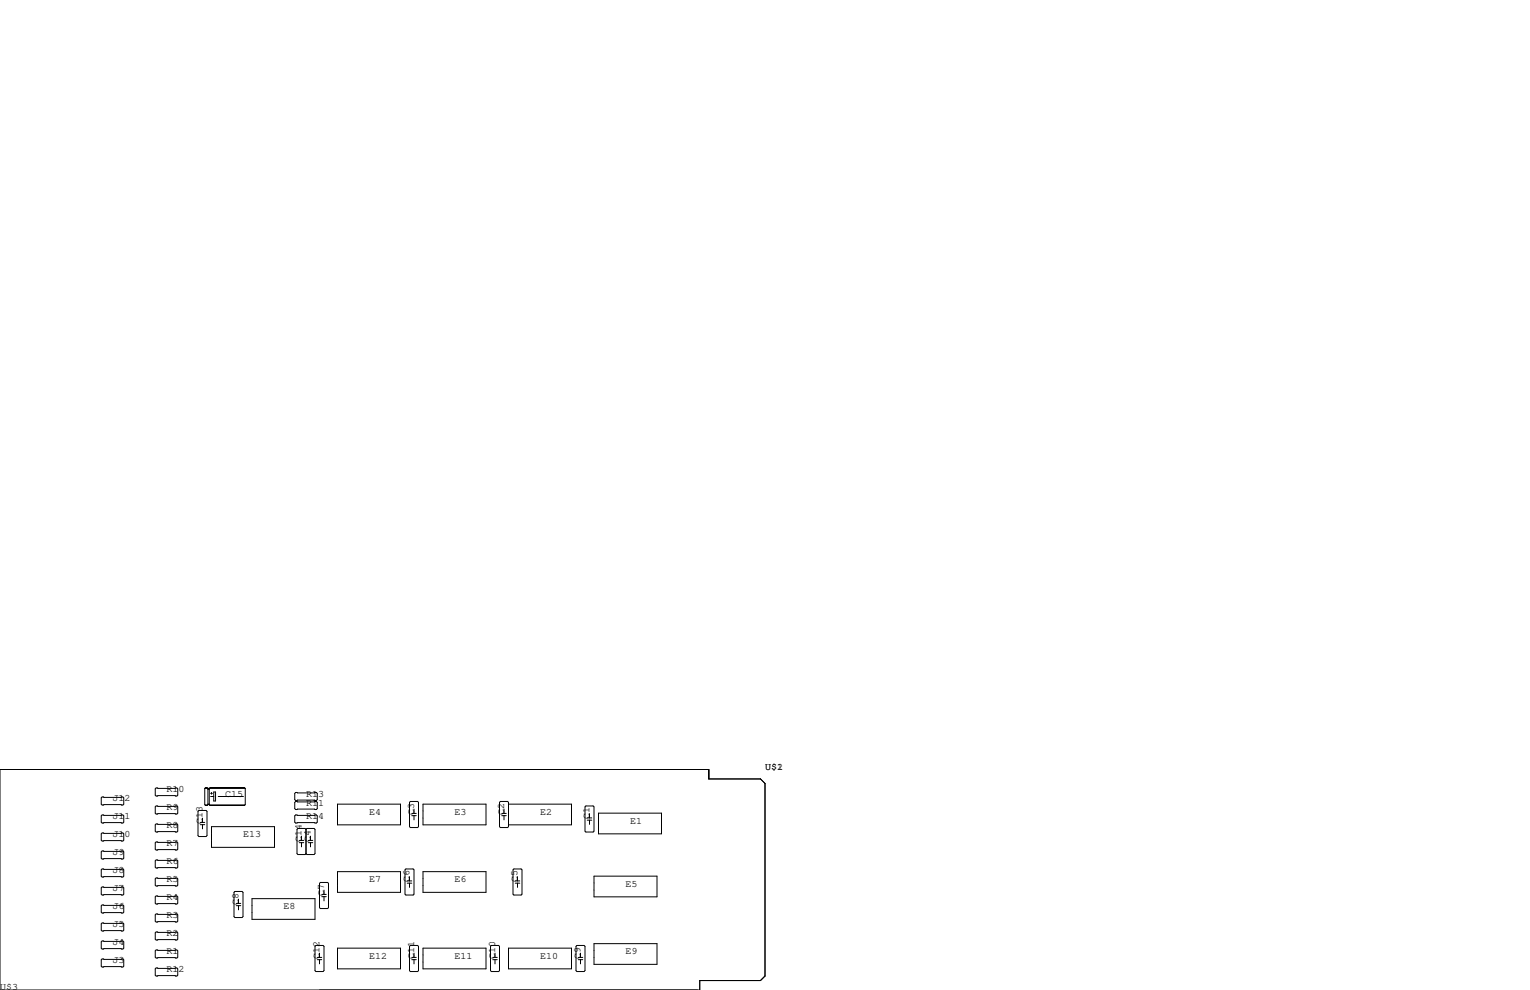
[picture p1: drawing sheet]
<svg xmlns="http://www.w3.org/2000/svg" width="432mm" height="279mm" viewBox="0 0 432 279" stroke-linecap="round" stroke-linejoin="round" font-family="sans-serif">
<g fill="none" stroke="#000" stroke-width=".28">
<path d="M0 217.2h200v2.6h14.6l1.3 1.3v54.4l-1.3 1.2h-17.1v2.7h-197.5zM28.8 224.9h5.9l.2 .3v1.7l-.2 .3h-5.9l-.2-.3v-1.7zM28.8 235.1h5.9l.2 .2v1.8l-.2 .3h-5.9l-.2-.3v-1.8zM28.8 230h5.9l.2 .3v1.7l-.2 .3h-5.9l-.2-.3v-1.7zM44.1 227.5h5.8l.3 .2v1.8l-.3 .2h-5.8l-.3-.2v-1.8zM44.1 232.5h5.8l.3 .3v1.8l-.3 .2h-5.8l-.3-.2v-1.8zM44.1 222.4h5.8l.3 .2v1.8l-.3 .3h-5.8l-.3-.3v-1.8zM44.1 237.6h5.8l.3 .3v1.7l-.3 .3h-5.8l-.3-.3v-1.7zM56.1 228.7h2.1l.2 .3v6.8l-.2 .3h-2.1l-.2-.3v-6.8zM56.5 232.1h1.3M56.5 232.7h1.3M57.2 230.9v1.2"/>
<path d="M57.2 232.7v1.2M57.8 222.5v4.6l.2 .2M57.8 222.5l.2-.3h.4l.3 .3v4.6M57.8 222.5h11.4M57.9 227.2h.6M58 222.4h.4M58.4 227.3h-.4M58.7 222.8h.4M58.7 227.1l-.3 .2h-.4M58.7 227h.4M58.7 226.9h.4M58.8 222.6h.1"/>
<path d="M59.1 227.1l.2 .2M59.2 227.2h9.9M59.3 222.4h9.7M59.4 224.8h.9M59.4 223.9h.5M59.7 223.6v.6M59.7 233.3h17.8v5.8h-17.8zM60.3 223.5h.5v2.6h-.5zM61.6 224.8h7.1M69 227.3h-9.7M69.2 222.5l-.2-.3h-9.7l-.2 .3v4.6M69.2 222.5v4.6l-.2 .2h-9.7"/>
<path d="M83.4 226.2h5.9l.2 .2v1.8l-.2 .3h-5.9l-.2-.3v-1.8zM83.4 223.6h5.9l.2 .3v1.8l-.2 .2h-5.9l-.2-.2v-1.8zM83.4 230h5.9l.2 .3v1.7l-.2 .3h-5.9l-.2-.3v-1.7zM84.5 237.2h1.2M84.5 237.8h1.2M85.1 236v1.2M85.1 237.8v1.2M86.4 234.1l-.3-.3h-2l-.3 .3v6.8l.3 .3h2l.3-.3M86.4 234.1l.2-.3h2l.3 .3v6.8l-.3 .3h-2l-.2-.3M86.4 234.1v6.8M87 237.2h1.3M87 237.8h1.3"/>
<path d="M87.6 236v1.2M87.6 237.8v1.2M95.3 226.9h17.7v5.9h-17.7zM115.8 226.2h2.1l.2 .2v6.9l-.2 .3h-2.1l-.2-.3v-6.9zM116.2 229.6h1.3M116.2 230.2h1.3M116.8 228.3v1.3M116.8 230.2v1.2M119.4 226.9h17.8v5.9h-17.8zM141.2 226.2h2.1l.2 .2v6.9l-.2 .3h-2.1l-.2-.3v-6.9zM141.6 229.6h1.3M141.6 230.2h1.3"/>
<path d="M142.2 228.3v1.3M142.2 230.2v1.2M143.5 226.9h17.8v5.9h-17.8M165.1 227.7l.3-.2h2l.2 .2v6.9l-.2 .2h-2l-.3-.2zM165.7 230.8h1.3M165.7 231.5h1.3M166.4 229.6v1.2M166.4 231.5v1.2M168.9 229.5h17.8v5.8h-17.8zM28.8 245.2h5.9l.2 .3v1.8l-.2 .2h-5.9l-.2-.2v-1.8zM28.8 250.3h5.9l.2 .3v1.7l-.2 .3h-5.9l-.2-.3v-1.7zM28.8 240.2h5.9l.2 .2v1.8l-.2 .2h-5.9l-.2-.2v-1.8z"/>
<path d="M28.8 255.4h5.9l.2 .3v1.7l-.2 .3h-5.9l-.2-.3v-1.7zM43.8 248l.3-.2h5.8l.3 .2v1.8l-.3 .3h-5.8l-.3-.3zM43.8 253.1l.3-.2h5.8l.3 .2v1.8l-.3 .2h-5.8l-.3-.2zM43.8 258.2l.3-.3h5.8l.3 .3v1.8l-.3 .2h-5.8l-.3-.2zM44.1 242.7h5.8l.3 .3v1.7l-.3 .3h-5.8l-.3-.3v-1.7zM66 251.8l.3-.2h2l.3 .2v6.9l-.3 .3h-2l-.3-.3zM66.7 255h1.2M66.7 255.6h1.2M67.3 253.7v1.3M67.3 255.6v1.2M71.1 253.6h17.8v5.9h-17.8zM90.2 249.3l.2-.3h2.1l.2 .3v6.9l-.2 .2h-2.1l-.2-.2z"/>
<path d="M90.8 252.4h1.3M90.8 253.1h1.3M91.4 251.2v1.2M91.4 253.1v1.2M95.3 246h17.7v5.8h-17.7zM114.3 245.5l.3-.3h2l.2 .3v6.8l-.2 .3h-2l-.3-.3zM114.9 248.6h1.3M114.9 249.3h1.3M115.6 247.4v1.2M115.6 249.3v1.1M119.4 246h17.8v5.8h-17.8zM144.8 245.5l.2-.3h2.1l.2 .3v6.8l-.2 .3h-2.1l-.2-.3z"/>
<path d="M145.4 248.6h1.3M145.4 249.3h1.3M146.1 247.4v1.2M146.1 249.3v1.1M167.6 247.3h17.8v5.8h-17.8zM28.8 270.6h5.9l.2 .3v1.8l-.2 .2h-5.9l-.2-.2v-1.8zM28.8 260.5h5.9l.2 .2v1.8l-.2 .3h-5.9l-.2-.3v-1.8zM28.8 265.6h5.9l.2 .2v1.8l-.2 .2h-5.9l-.2-.2v-1.8zM43.8 273.4l.3-.2h5.8l.3 .2v1.8l-.3 .3h-5.8l-.3-.3zM43.8 263.3l.3-.3h5.8l.3 .3v1.7l-.3 .3h-5.8l-.3-.3zM43.8 268.4l.3-.3h5.8l.3 .3v1.7l-.3 .3h-5.8l-.3-.3zM88.9 267.1l.3-.3h2l.2 .3v6.8l-.2 .3h-2l-.3-.3z"/>
<path d="M89.5 270.2h1.3M89.5 270.8h1.3M90.2 269v1.2M90.2 270.8v1.2M95.3 267.6h17.7v5.8h-17.7zM115.6 267.1l.2-.3h2.1l.2 .3v6.8l-.2 .3h-2.1l-.2-.3zM116.2 270.2h1.3M116.2 270.8h1.3M116.8 269v1.2M116.8 270.8v1.2M119.4 267.6h17.8v5.8h-17.8zM138.4 267.1l.3-.3h2l.3 .3v6.8l-.3 .3h-2l-.3-.3z"/>
<path d="M139.1 270.2h1.2M139.1 270.8h1.2M139.7 269v1.2M139.7 270.8v1.2M143.5 267.6h17.8v5.8h-17.8zM162.6 267.1l.2-.3h2l.3 .3v6.8l-.3 .3h-2l-.2-.3zM163.2 270.2h1.3M163.2 270.8h1.3M163.8 269v1.2M163.8 270.8v1.2M167.6 266.3h17.8v5.9h-17.8z"/>
</g>
<g font-size="2.8">
<text x="215.9" y="217.2">U$1</text>
<text x="215.9" y="217.2">U$2</text>
<text x="31.7" y="226.1">J12</text>
<text x="47" y="223.5">R10</text>
<text x="63.5" y="224.8">C15</text>
<text x="86.4" y="224.8">R13</text>
<text x="86.4" y="227.3">R11</text>
<text x="31.7" y="231.1">J11</text>
<text x="47" y="228.6">R9</text>
<text x="47" y="233.7">R8</text>
<text x="57.1" y="232.4" transform="rotate(-90 57.1 232.4)">C13</text>
<text x="86.4" y="231.1">R14</text>
<text x="104.1" y="229.9">E4</text>
<text x="116.8" y="229.9" transform="rotate(-90 116.8 229.9)">C3</text>
<text x="128.3" y="229.9">E3</text>
<text x="142.2" y="229.9" transform="rotate(-90 142.2 229.9)">C2</text>
<text x="152.4" y="229.9">E2</text>
<text x="166.4" y="231.1" transform="rotate(-90 166.4 231.1)">C1</text>
<text x="177.8" y="232.4">E1</text>
<text x="31.7" y="236.2">J10</text>
<text x="47" y="238.8">R7</text>
<text x="68.6" y="236.2">E13</text>
<text x="85.1" y="237.5" transform="rotate(-90 85.1 237.5)">C14</text>
<text x="87.6" y="237.5" transform="rotate(-90 87.6 237.5)">C4</text>
<text x="31.7" y="241.3">J9</text>
<text x="47" y="243.8">R6</text>
<text x="31.7" y="251.5">J7</text>
<text x="31.7" y="246.4">J8</text>
<text x="47" y="248.9">R5</text>
<text x="104.1" y="248.9">E7</text>
<text x="115.6" y="248.9" transform="rotate(-90 115.6 248.9)">C6</text>
<text x="128.3" y="248.9">E6</text>
<text x="146" y="248.9" transform="rotate(-90 146 248.9)">C5</text>
<text x="176.5" y="250.2">E5</text>
<text x="31.7" y="256.5">J6</text>
<text x="47" y="254">R4</text>
<text x="67.3" y="255.3" transform="rotate(-90 67.3 255.3)">C8</text>
<text x="80" y="256.5">E8</text>
<text x="91.4" y="252.7" transform="rotate(-90 91.4 252.7)">C7</text>
<text x="31.7" y="261.6">J5</text>
<text x="47" y="259.1">R3</text>
<text x="31.7" y="266.7">J4</text>
<text x="47" y="264.2">R2</text>
<text x="47" y="269.2">R1</text>
<text x="176.5" y="269.2">E9</text>
<text x="31.7" y="271.8">J3</text>
<text x="47" y="274.3">R12</text>
<text x="90.2" y="270.5" transform="rotate(-90 90.2 270.5)">C12</text>
<text x="104.1" y="270.5">E12</text>
<text x="116.8" y="270.5" transform="rotate(-90 116.8 270.5)">C11</text>
<text x="128.3" y="270.5">E11</text>
<text x="139.7" y="270.5" transform="rotate(-90 139.7 270.5)">C10</text>
<text x="152.4" y="270.5">E10</text>
<text x="163.8" y="270.5" transform="rotate(-90 163.8 270.5)">C9</text>
<text x="0" y="279.4">U$3</text>
</g>
</svg>
